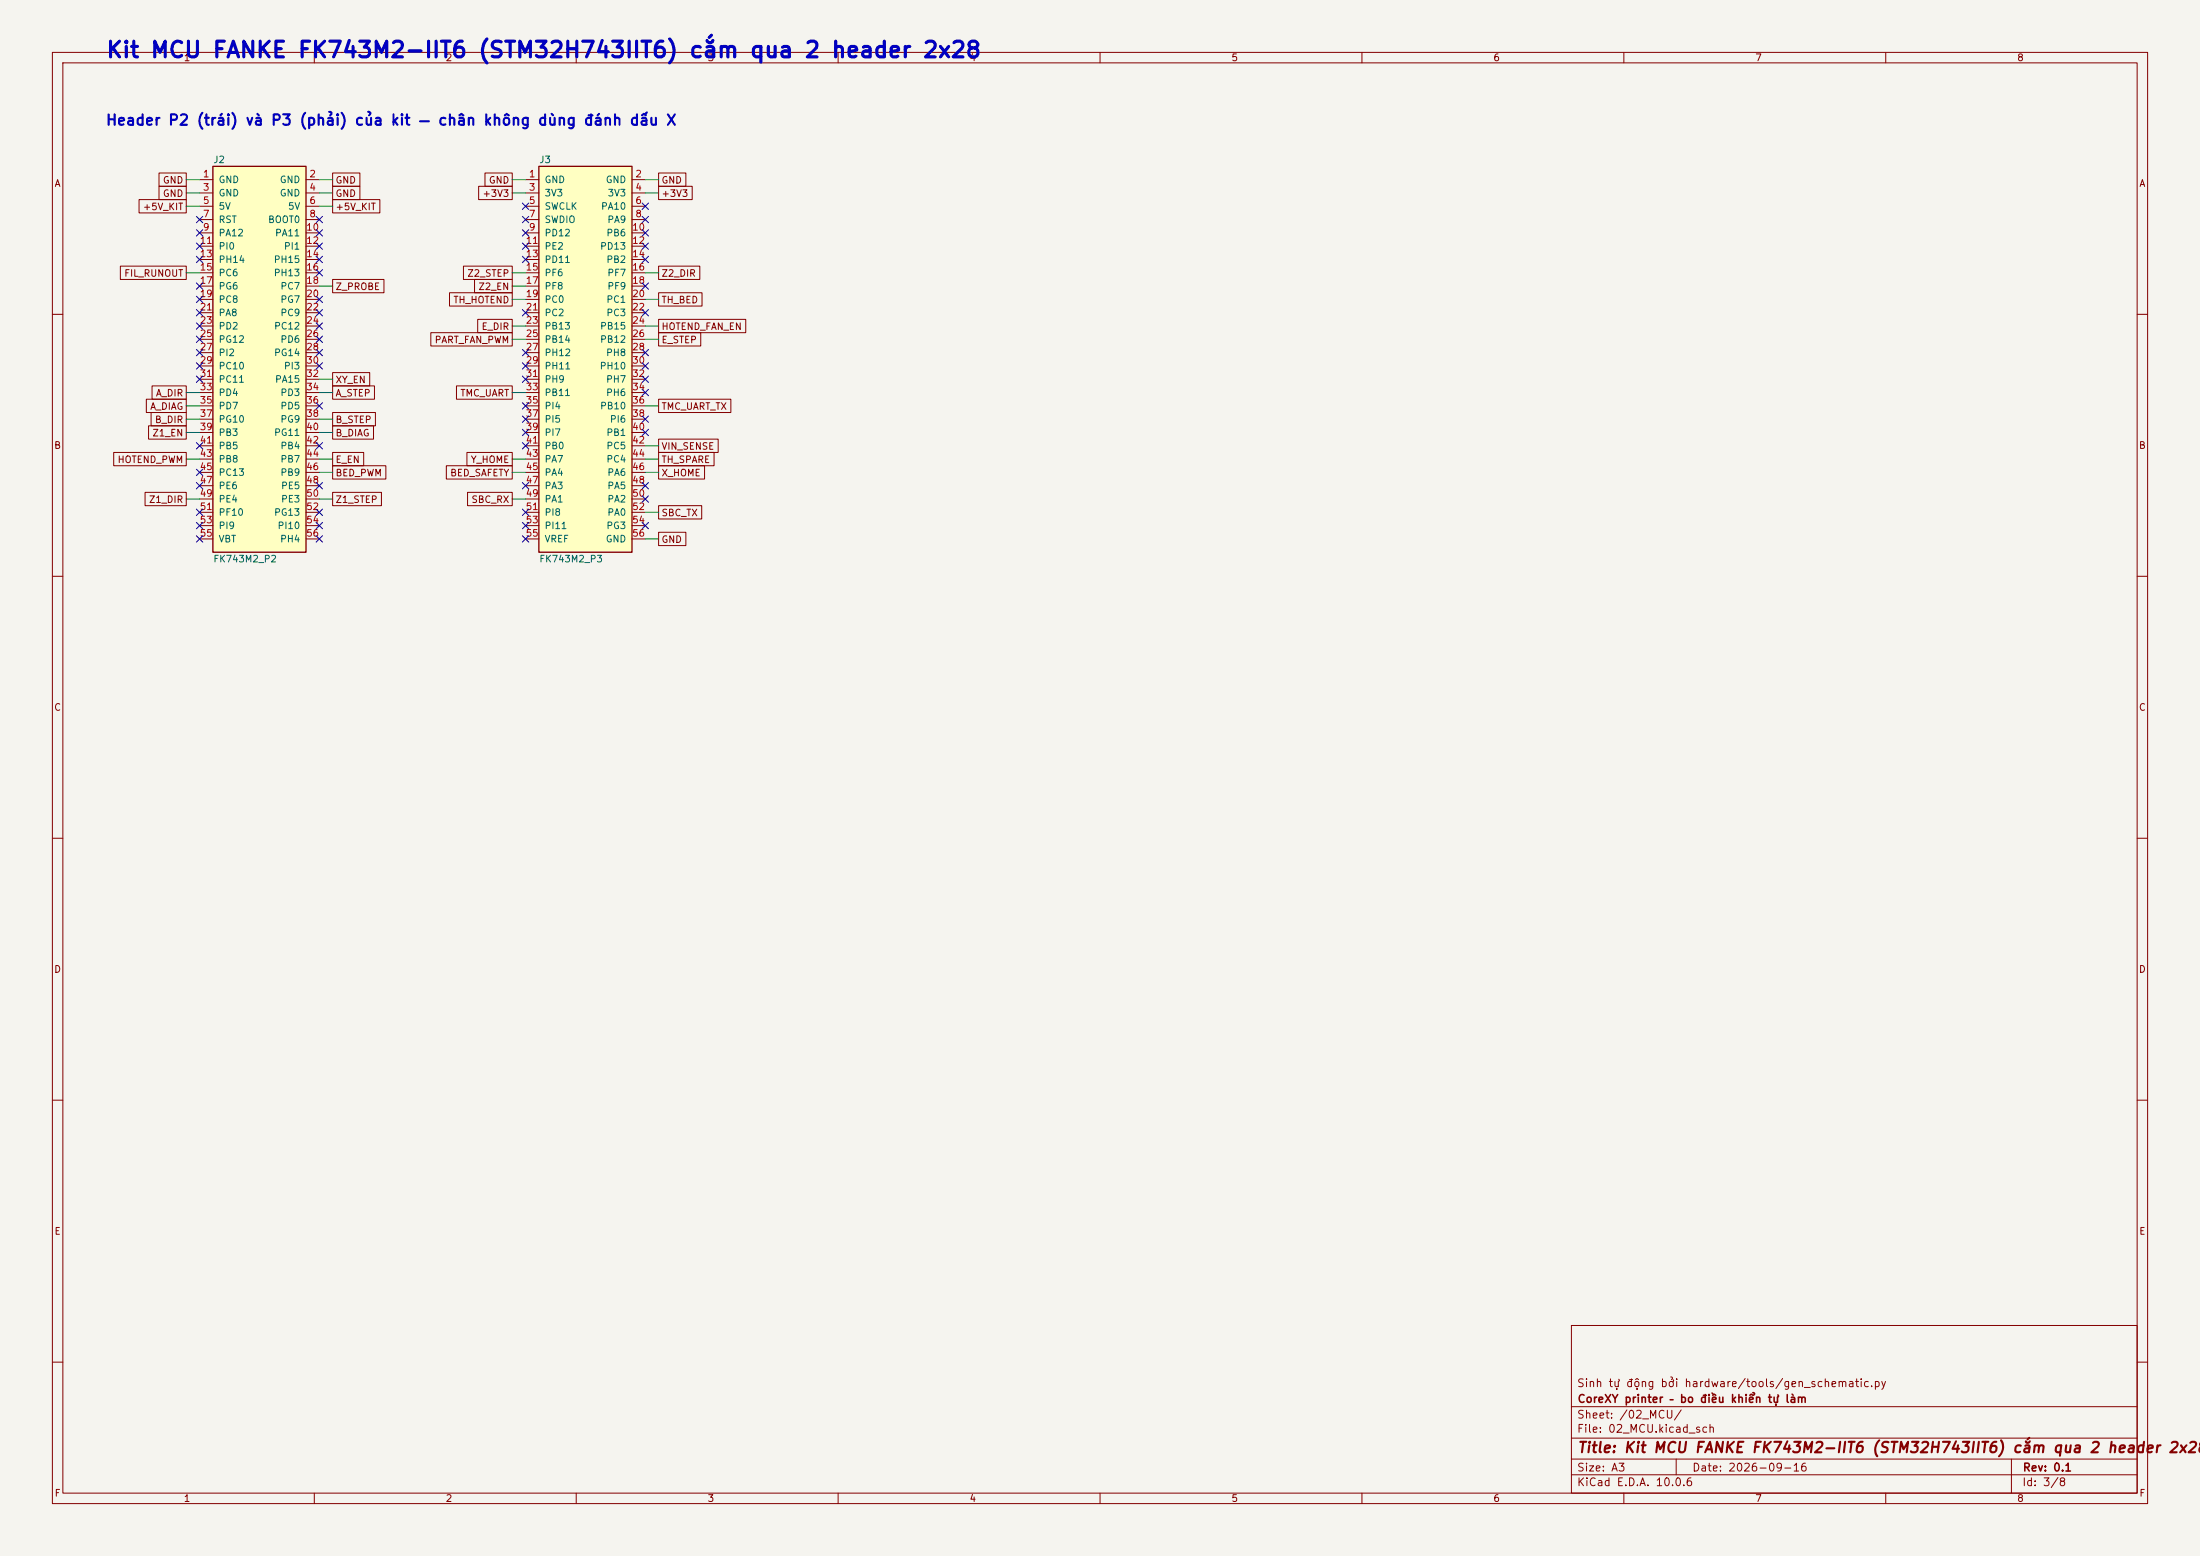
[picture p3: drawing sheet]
(kicad_sch
 (version 20250114)
 (generator "eeschema")
 (generator_version "9.0")
 (paper "A3")
 (title_block
  (title "Kit MCU FANKE FK743M2-IIT6 (STM32H743IIT6) cắm qua 2 header 2x28")
  (date "2026-09-16")
  (rev "0.1")
  (company "CoreXY printer – bo điều khiển tự làm")
  (comment 1 "Sinh tự động bởi hardware/tools/gen_schematic.py"))
 (lib_symbols
  (symbol "corexy:FK743M2_P2"
   (pin_names
    (offset 1.016)) (exclude_from_sim no) (in_bom yes) (on_board yes)
   (property "Reference" "J" (at -8.89 38.1 0) (effects (font (size 1.27 1.27)) (justify left)))
   (property "Value" "FK743M2_P2" (at -8.89 -38.1 0) (effects (font (size 1.27 1.27)) (justify left)))
   (property "Footprint" "Connector_PinSocket_2.54mm:PinSocket_2x28_P2.54mm_Vertical" (at 0 0 0) (effects (font (size 1.27 1.27)) (hide yes)))
   (property "Datasheet" "" (at 0 0 0) (effects (font (size 1.27 1.27)) (hide yes)))
   (property "Description" "Header P2 của kit FANKE FK743M2-IIT6 (STM32H743IIT6)" (at 0 0 0) (effects (font (size 1.27 1.27)) (hide yes)))
   (symbol "FK743M2_P2_0_1"
    (rectangle (start -8.89 36.83) (end 8.89 -36.83) (stroke (width 0.254) (type default)) (fill (type background))))
   (symbol "FK743M2_P2_1_1"
    (pin passive line (at -11.43 34.29 0) (length 2.54) (name "GND" (effects (font (size 1.27 1.27)))) (number "1" (effects (font (size 1.27 1.27)))))
    (pin passive line (at -11.43 31.75 0) (length 2.54) (name "GND" (effects (font (size 1.27 1.27)))) (number "3" (effects (font (size 1.27 1.27)))))
    (pin passive line (at -11.43 29.21 0) (length 2.54) (name "5V" (effects (font (size 1.27 1.27)))) (number "5" (effects (font (size 1.27 1.27)))))
    (pin passive line (at -11.43 26.67 0) (length 2.54) (name "RST" (effects (font (size 1.27 1.27)))) (number "7" (effects (font (size 1.27 1.27)))))
    (pin passive line (at -11.43 24.13 0) (length 2.54) (name "PA12" (effects (font (size 1.27 1.27)))) (number "9" (effects (font (size 1.27 1.27)))))
    (pin passive line (at -11.43 21.59 0) (length 2.54) (name "PI0" (effects (font (size 1.27 1.27)))) (number "11" (effects (font (size 1.27 1.27)))))
    (pin passive line (at -11.43 19.05 0) (length 2.54) (name "PH14" (effects (font (size 1.27 1.27)))) (number "13" (effects (font (size 1.27 1.27)))))
    (pin passive line (at -11.43 16.51 0) (length 2.54) (name "PC6" (effects (font (size 1.27 1.27)))) (number "15" (effects (font (size 1.27 1.27)))))
    (pin passive line (at -11.43 13.97 0) (length 2.54) (name "PG6" (effects (font (size 1.27 1.27)))) (number "17" (effects (font (size 1.27 1.27)))))
    (pin passive line (at -11.43 11.43 0) (length 2.54) (name "PC8" (effects (font (size 1.27 1.27)))) (number "19" (effects (font (size 1.27 1.27)))))
    (pin passive line (at -11.43 8.89 0) (length 2.54) (name "PA8" (effects (font (size 1.27 1.27)))) (number "21" (effects (font (size 1.27 1.27)))))
    (pin passive line (at -11.43 6.35 0) (length 2.54) (name "PD2" (effects (font (size 1.27 1.27)))) (number "23" (effects (font (size 1.27 1.27)))))
    (pin passive line (at -11.43 3.81 0) (length 2.54) (name "PG12" (effects (font (size 1.27 1.27)))) (number "25" (effects (font (size 1.27 1.27)))))
    (pin passive line (at -11.43 1.27 0) (length 2.54) (name "PI2" (effects (font (size 1.27 1.27)))) (number "27" (effects (font (size 1.27 1.27)))))
    (pin passive line (at -11.43 -1.27 0) (length 2.54) (name "PC10" (effects (font (size 1.27 1.27)))) (number "29" (effects (font (size 1.27 1.27)))))
    (pin passive line (at -11.43 -3.81 0) (length 2.54) (name "PC11" (effects (font (size 1.27 1.27)))) (number "31" (effects (font (size 1.27 1.27)))))
    (pin passive line (at -11.43 -6.35 0) (length 2.54) (name "PD4" (effects (font (size 1.27 1.27)))) (number "33" (effects (font (size 1.27 1.27)))))
    (pin passive line (at -11.43 -8.89 0) (length 2.54) (name "PD7" (effects (font (size 1.27 1.27)))) (number "35" (effects (font (size 1.27 1.27)))))
    (pin passive line (at -11.43 -11.43 0) (length 2.54) (name "PG10" (effects (font (size 1.27 1.27)))) (number "37" (effects (font (size 1.27 1.27)))))
    (pin passive line (at -11.43 -13.97 0) (length 2.54) (name "PB3" (effects (font (size 1.27 1.27)))) (number "39" (effects (font (size 1.27 1.27)))))
    (pin passive line (at -11.43 -16.51 0) (length 2.54) (name "PB5" (effects (font (size 1.27 1.27)))) (number "41" (effects (font (size 1.27 1.27)))))
    (pin passive line (at -11.43 -19.05 0) (length 2.54) (name "PB8" (effects (font (size 1.27 1.27)))) (number "43" (effects (font (size 1.27 1.27)))))
    (pin passive line (at -11.43 -21.59 0) (length 2.54) (name "PC13" (effects (font (size 1.27 1.27)))) (number "45" (effects (font (size 1.27 1.27)))))
    (pin passive line (at -11.43 -24.13 0) (length 2.54) (name "PE6" (effects (font (size 1.27 1.27)))) (number "47" (effects (font (size 1.27 1.27)))))
    (pin passive line (at -11.43 -26.67 0) (length 2.54) (name "PE4" (effects (font (size 1.27 1.27)))) (number "49" (effects (font (size 1.27 1.27)))))
    (pin passive line (at -11.43 -29.21 0) (length 2.54) (name "PF10" (effects (font (size 1.27 1.27)))) (number "51" (effects (font (size 1.27 1.27)))))
    (pin passive line (at -11.43 -31.75 0) (length 2.54) (name "PI9" (effects (font (size 1.27 1.27)))) (number "53" (effects (font (size 1.27 1.27)))))
    (pin passive line (at -11.43 -34.29 0) (length 2.54) (name "VBT" (effects (font (size 1.27 1.27)))) (number "55" (effects (font (size 1.27 1.27)))))
    (pin passive line (at 11.43 34.29 180) (length 2.54) (name "GND" (effects (font (size 1.27 1.27)))) (number "2" (effects (font (size 1.27 1.27)))))
    (pin passive line (at 11.43 31.75 180) (length 2.54) (name "GND" (effects (font (size 1.27 1.27)))) (number "4" (effects (font (size 1.27 1.27)))))
    (pin passive line (at 11.43 29.21 180) (length 2.54) (name "5V" (effects (font (size 1.27 1.27)))) (number "6" (effects (font (size 1.27 1.27)))))
    (pin passive line (at 11.43 26.67 180) (length 2.54) (name "BOOT0" (effects (font (size 1.27 1.27)))) (number "8" (effects (font (size 1.27 1.27)))))
    (pin passive line (at 11.43 24.13 180) (length 2.54) (name "PA11" (effects (font (size 1.27 1.27)))) (number "10" (effects (font (size 1.27 1.27)))))
    (pin passive line (at 11.43 21.59 180) (length 2.54) (name "PI1" (effects (font (size 1.27 1.27)))) (number "12" (effects (font (size 1.27 1.27)))))
    (pin passive line (at 11.43 19.05 180) (length 2.54) (name "PH15" (effects (font (size 1.27 1.27)))) (number "14" (effects (font (size 1.27 1.27)))))
    (pin passive line (at 11.43 16.51 180) (length 2.54) (name "PH13" (effects (font (size 1.27 1.27)))) (number "16" (effects (font (size 1.27 1.27)))))
    (pin passive line (at 11.43 13.97 180) (length 2.54) (name "PC7" (effects (font (size 1.27 1.27)))) (number "18" (effects (font (size 1.27 1.27)))))
    (pin passive line (at 11.43 11.43 180) (length 2.54) (name "PG7" (effects (font (size 1.27 1.27)))) (number "20" (effects (font (size 1.27 1.27)))))
    (pin passive line (at 11.43 8.89 180) (length 2.54) (name "PC9" (effects (font (size 1.27 1.27)))) (number "22" (effects (font (size 1.27 1.27)))))
    (pin passive line (at 11.43 6.35 180) (length 2.54) (name "PC12" (effects (font (size 1.27 1.27)))) (number "24" (effects (font (size 1.27 1.27)))))
    (pin passive line (at 11.43 3.81 180) (length 2.54) (name "PD6" (effects (font (size 1.27 1.27)))) (number "26" (effects (font (size 1.27 1.27)))))
    (pin passive line (at 11.43 1.27 180) (length 2.54) (name "PG14" (effects (font (size 1.27 1.27)))) (number "28" (effects (font (size 1.27 1.27)))))
    (pin passive line (at 11.43 -1.27 180) (length 2.54) (name "PI3" (effects (font (size 1.27 1.27)))) (number "30" (effects (font (size 1.27 1.27)))))
    (pin passive line (at 11.43 -3.81 180) (length 2.54) (name "PA15" (effects (font (size 1.27 1.27)))) (number "32" (effects (font (size 1.27 1.27)))))
    (pin passive line (at 11.43 -6.35 180) (length 2.54) (name "PD3" (effects (font (size 1.27 1.27)))) (number "34" (effects (font (size 1.27 1.27)))))
    (pin passive line (at 11.43 -8.89 180) (length 2.54) (name "PD5" (effects (font (size 1.27 1.27)))) (number "36" (effects (font (size 1.27 1.27)))))
    (pin passive line (at 11.43 -11.43 180) (length 2.54) (name "PG9" (effects (font (size 1.27 1.27)))) (number "38" (effects (font (size 1.27 1.27)))))
    (pin passive line (at 11.43 -13.97 180) (length 2.54) (name "PG11" (effects (font (size 1.27 1.27)))) (number "40" (effects (font (size 1.27 1.27)))))
    (pin passive line (at 11.43 -16.51 180) (length 2.54) (name "PB4" (effects (font (size 1.27 1.27)))) (number "42" (effects (font (size 1.27 1.27)))))
    (pin passive line (at 11.43 -19.05 180) (length 2.54) (name "PB7" (effects (font (size 1.27 1.27)))) (number "44" (effects (font (size 1.27 1.27)))))
    (pin passive line (at 11.43 -21.59 180) (length 2.54) (name "PB9" (effects (font (size 1.27 1.27)))) (number "46" (effects (font (size 1.27 1.27)))))
    (pin passive line (at 11.43 -24.13 180) (length 2.54) (name "PE5" (effects (font (size 1.27 1.27)))) (number "48" (effects (font (size 1.27 1.27)))))
    (pin passive line (at 11.43 -26.67 180) (length 2.54) (name "PE3" (effects (font (size 1.27 1.27)))) (number "50" (effects (font (size 1.27 1.27)))))
    (pin passive line (at 11.43 -29.21 180) (length 2.54) (name "PG13" (effects (font (size 1.27 1.27)))) (number "52" (effects (font (size 1.27 1.27)))))
    (pin passive line (at 11.43 -31.75 180) (length 2.54) (name "PI10" (effects (font (size 1.27 1.27)))) (number "54" (effects (font (size 1.27 1.27)))))
    (pin passive line (at 11.43 -34.29 180) (length 2.54) (name "PH4" (effects (font (size 1.27 1.27)))) (number "56" (effects (font (size 1.27 1.27))))))
   (embedded_fonts no))
  (symbol "corexy:FK743M2_P3"
   (pin_names
    (offset 1.016)) (exclude_from_sim no) (in_bom yes) (on_board yes)
   (property "Reference" "J" (at -8.89 38.1 0) (effects (font (size 1.27 1.27)) (justify left)))
   (property "Value" "FK743M2_P3" (at -8.89 -38.1 0) (effects (font (size 1.27 1.27)) (justify left)))
   (property "Footprint" "Connector_PinSocket_2.54mm:PinSocket_2x28_P2.54mm_Vertical" (at 0 0 0) (effects (font (size 1.27 1.27)) (hide yes)))
   (property "Datasheet" "" (at 0 0 0) (effects (font (size 1.27 1.27)) (hide yes)))
   (property "Description" "Header P3 của kit FANKE FK743M2-IIT6 (STM32H743IIT6)" (at 0 0 0) (effects (font (size 1.27 1.27)) (hide yes)))
   (symbol "FK743M2_P3_0_1"
    (rectangle (start -8.89 36.83) (end 8.89 -36.83) (stroke (width 0.254) (type default)) (fill (type background))))
   (symbol "FK743M2_P3_1_1"
    (pin passive line (at -11.43 34.29 0) (length 2.54) (name "GND" (effects (font (size 1.27 1.27)))) (number "1" (effects (font (size 1.27 1.27)))))
    (pin passive line (at -11.43 31.75 0) (length 2.54) (name "3V3" (effects (font (size 1.27 1.27)))) (number "3" (effects (font (size 1.27 1.27)))))
    (pin passive line (at -11.43 29.21 0) (length 2.54) (name "SWCLK" (effects (font (size 1.27 1.27)))) (number "5" (effects (font (size 1.27 1.27)))))
    (pin passive line (at -11.43 26.67 0) (length 2.54) (name "SWDIO" (effects (font (size 1.27 1.27)))) (number "7" (effects (font (size 1.27 1.27)))))
    (pin passive line (at -11.43 24.13 0) (length 2.54) (name "PD12" (effects (font (size 1.27 1.27)))) (number "9" (effects (font (size 1.27 1.27)))))
    (pin passive line (at -11.43 21.59 0) (length 2.54) (name "PE2" (effects (font (size 1.27 1.27)))) (number "11" (effects (font (size 1.27 1.27)))))
    (pin passive line (at -11.43 19.05 0) (length 2.54) (name "PD11" (effects (font (size 1.27 1.27)))) (number "13" (effects (font (size 1.27 1.27)))))
    (pin passive line (at -11.43 16.51 0) (length 2.54) (name "PF6" (effects (font (size 1.27 1.27)))) (number "15" (effects (font (size 1.27 1.27)))))
    (pin passive line (at -11.43 13.97 0) (length 2.54) (name "PF8" (effects (font (size 1.27 1.27)))) (number "17" (effects (font (size 1.27 1.27)))))
    (pin passive line (at -11.43 11.43 0) (length 2.54) (name "PC0" (effects (font (size 1.27 1.27)))) (number "19" (effects (font (size 1.27 1.27)))))
    (pin passive line (at -11.43 8.89 0) (length 2.54) (name "PC2" (effects (font (size 1.27 1.27)))) (number "21" (effects (font (size 1.27 1.27)))))
    (pin passive line (at -11.43 6.35 0) (length 2.54) (name "PB13" (effects (font (size 1.27 1.27)))) (number "23" (effects (font (size 1.27 1.27)))))
    (pin passive line (at -11.43 3.81 0) (length 2.54) (name "PB14" (effects (font (size 1.27 1.27)))) (number "25" (effects (font (size 1.27 1.27)))))
    (pin passive line (at -11.43 1.27 0) (length 2.54) (name "PH12" (effects (font (size 1.27 1.27)))) (number "27" (effects (font (size 1.27 1.27)))))
    (pin passive line (at -11.43 -1.27 0) (length 2.54) (name "PH11" (effects (font (size 1.27 1.27)))) (number "29" (effects (font (size 1.27 1.27)))))
    (pin passive line (at -11.43 -3.81 0) (length 2.54) (name "PH9" (effects (font (size 1.27 1.27)))) (number "31" (effects (font (size 1.27 1.27)))))
    (pin passive line (at -11.43 -6.35 0) (length 2.54) (name "PB11" (effects (font (size 1.27 1.27)))) (number "33" (effects (font (size 1.27 1.27)))))
    (pin passive line (at -11.43 -8.89 0) (length 2.54) (name "PI4" (effects (font (size 1.27 1.27)))) (number "35" (effects (font (size 1.27 1.27)))))
    (pin passive line (at -11.43 -11.43 0) (length 2.54) (name "PI5" (effects (font (size 1.27 1.27)))) (number "37" (effects (font (size 1.27 1.27)))))
    (pin passive line (at -11.43 -13.97 0) (length 2.54) (name "PI7" (effects (font (size 1.27 1.27)))) (number "39" (effects (font (size 1.27 1.27)))))
    (pin passive line (at -11.43 -16.51 0) (length 2.54) (name "PB0" (effects (font (size 1.27 1.27)))) (number "41" (effects (font (size 1.27 1.27)))))
    (pin passive line (at -11.43 -19.05 0) (length 2.54) (name "PA7" (effects (font (size 1.27 1.27)))) (number "43" (effects (font (size 1.27 1.27)))))
    (pin passive line (at -11.43 -21.59 0) (length 2.54) (name "PA4" (effects (font (size 1.27 1.27)))) (number "45" (effects (font (size 1.27 1.27)))))
    (pin passive line (at -11.43 -24.13 0) (length 2.54) (name "PA3" (effects (font (size 1.27 1.27)))) (number "47" (effects (font (size 1.27 1.27)))))
    (pin passive line (at -11.43 -26.67 0) (length 2.54) (name "PA1" (effects (font (size 1.27 1.27)))) (number "49" (effects (font (size 1.27 1.27)))))
    (pin passive line (at -11.43 -29.21 0) (length 2.54) (name "PI8" (effects (font (size 1.27 1.27)))) (number "51" (effects (font (size 1.27 1.27)))))
    (pin passive line (at -11.43 -31.75 0) (length 2.54) (name "PI11" (effects (font (size 1.27 1.27)))) (number "53" (effects (font (size 1.27 1.27)))))
    (pin passive line (at -11.43 -34.29 0) (length 2.54) (name "VREF" (effects (font (size 1.27 1.27)))) (number "55" (effects (font (size 1.27 1.27)))))
    (pin passive line (at 11.43 34.29 180) (length 2.54) (name "GND" (effects (font (size 1.27 1.27)))) (number "2" (effects (font (size 1.27 1.27)))))
    (pin passive line (at 11.43 31.75 180) (length 2.54) (name "3V3" (effects (font (size 1.27 1.27)))) (number "4" (effects (font (size 1.27 1.27)))))
    (pin passive line (at 11.43 29.21 180) (length 2.54) (name "PA10" (effects (font (size 1.27 1.27)))) (number "6" (effects (font (size 1.27 1.27)))))
    (pin passive line (at 11.43 26.67 180) (length 2.54) (name "PA9" (effects (font (size 1.27 1.27)))) (number "8" (effects (font (size 1.27 1.27)))))
    (pin passive line (at 11.43 24.13 180) (length 2.54) (name "PB6" (effects (font (size 1.27 1.27)))) (number "10" (effects (font (size 1.27 1.27)))))
    (pin passive line (at 11.43 21.59 180) (length 2.54) (name "PD13" (effects (font (size 1.27 1.27)))) (number "12" (effects (font (size 1.27 1.27)))))
    (pin passive line (at 11.43 19.05 180) (length 2.54) (name "PB2" (effects (font (size 1.27 1.27)))) (number "14" (effects (font (size 1.27 1.27)))))
    (pin passive line (at 11.43 16.51 180) (length 2.54) (name "PF7" (effects (font (size 1.27 1.27)))) (number "16" (effects (font (size 1.27 1.27)))))
    (pin passive line (at 11.43 13.97 180) (length 2.54) (name "PF9" (effects (font (size 1.27 1.27)))) (number "18" (effects (font (size 1.27 1.27)))))
    (pin passive line (at 11.43 11.43 180) (length 2.54) (name "PC1" (effects (font (size 1.27 1.27)))) (number "20" (effects (font (size 1.27 1.27)))))
    (pin passive line (at 11.43 8.89 180) (length 2.54) (name "PC3" (effects (font (size 1.27 1.27)))) (number "22" (effects (font (size 1.27 1.27)))))
    (pin passive line (at 11.43 6.35 180) (length 2.54) (name "PB15" (effects (font (size 1.27 1.27)))) (number "24" (effects (font (size 1.27 1.27)))))
    (pin passive line (at 11.43 3.81 180) (length 2.54) (name "PB12" (effects (font (size 1.27 1.27)))) (number "26" (effects (font (size 1.27 1.27)))))
    (pin passive line (at 11.43 1.27 180) (length 2.54) (name "PH8" (effects (font (size 1.27 1.27)))) (number "28" (effects (font (size 1.27 1.27)))))
    (pin passive line (at 11.43 -1.27 180) (length 2.54) (name "PH10" (effects (font (size 1.27 1.27)))) (number "30" (effects (font (size 1.27 1.27)))))
    (pin passive line (at 11.43 -3.81 180) (length 2.54) (name "PH7" (effects (font (size 1.27 1.27)))) (number "32" (effects (font (size 1.27 1.27)))))
    (pin passive line (at 11.43 -6.35 180) (length 2.54) (name "PH6" (effects (font (size 1.27 1.27)))) (number "34" (effects (font (size 1.27 1.27)))))
    (pin passive line (at 11.43 -8.89 180) (length 2.54) (name "PB10" (effects (font (size 1.27 1.27)))) (number "36" (effects (font (size 1.27 1.27)))))
    (pin passive line (at 11.43 -11.43 180) (length 2.54) (name "PI6" (effects (font (size 1.27 1.27)))) (number "38" (effects (font (size 1.27 1.27)))))
    (pin passive line (at 11.43 -13.97 180) (length 2.54) (name "PB1" (effects (font (size 1.27 1.27)))) (number "40" (effects (font (size 1.27 1.27)))))
    (pin passive line (at 11.43 -16.51 180) (length 2.54) (name "PC5" (effects (font (size 1.27 1.27)))) (number "42" (effects (font (size 1.27 1.27)))))
    (pin passive line (at 11.43 -19.05 180) (length 2.54) (name "PC4" (effects (font (size 1.27 1.27)))) (number "44" (effects (font (size 1.27 1.27)))))
    (pin passive line (at 11.43 -21.59 180) (length 2.54) (name "PA6" (effects (font (size 1.27 1.27)))) (number "46" (effects (font (size 1.27 1.27)))))
    (pin passive line (at 11.43 -24.13 180) (length 2.54) (name "PA5" (effects (font (size 1.27 1.27)))) (number "48" (effects (font (size 1.27 1.27)))))
    (pin passive line (at 11.43 -26.67 180) (length 2.54) (name "PA2" (effects (font (size 1.27 1.27)))) (number "50" (effects (font (size 1.27 1.27)))))
    (pin passive line (at 11.43 -29.21 180) (length 2.54) (name "PA0" (effects (font (size 1.27 1.27)))) (number "52" (effects (font (size 1.27 1.27)))))
    (pin passive line (at 11.43 -31.75 180) (length 2.54) (name "PG3" (effects (font (size 1.27 1.27)))) (number "54" (effects (font (size 1.27 1.27)))))
    (pin passive line (at 11.43 -34.29 180) (length 2.54) (name "GND" (effects (font (size 1.27 1.27)))) (number "56" (effects (font (size 1.27 1.27))))))
   (embedded_fonts no)))
 (text "Kit MCU FANKE FK743M2-IIT6 (STM32H743IIT6) cắm qua 2 header 2x28"
  (exclude_from_sim no)
  (at 20 8 0)
  (effects (font (size 3 3)
    (bold yes)) (justify left top)))
 (text "Header P2 (trái) và P3 (phải) của kit — chân không dùng đánh dấu X"
  (exclude_from_sim no)
  (at 20 22 0)
  (effects (font (size 2 2)
    (bold yes)) (justify left top)))
 (symbol
  (lib_id "corexy:FK743M2_P2")
  (at 49.53 68.58 0)
  (unit 1)
  (exclude_from_sim no)
  (in_bom yes)
  (on_board yes)
  (dnp no)
  (property "Reference" "J2" (at 40.64 30.48 0) (effects (font (size 1.27 1.27)) (justify left)))
  (property "Value" "FK743M2_P2" (at 40.64 106.68 0) (effects (font (size 1.27 1.27)) (justify left)))
  (property "Footprint" "Connector_PinSocket_2.54mm:PinSocket_2x28_P2.54mm_Vertical" (at 49.53 68.58 0) (effects (font (size 1.27 1.27)) (hide yes)))
  (property "Datasheet" "" (at 49.53 68.58 0) (effects (font (size 1.27 1.27)) (hide yes)))
  (property "Description" "Header P2 của kit FANKE FK743M2-IIT6 (STM32H743IIT6)" (at 49.53 68.58 0) (effects (font (size 1.27 1.27)) (hide yes)))
  (pin "1")
  (pin "3")
  (pin "5")
  (pin "7")
  (pin "9")
  (pin "11")
  (pin "13")
  (pin "15")
  (pin "17")
  (pin "19")
  (pin "21")
  (pin "23")
  (pin "25")
  (pin "27")
  (pin "29")
  (pin "31")
  (pin "33")
  (pin "35")
  (pin "37")
  (pin "39")
  (pin "41")
  (pin "43")
  (pin "45")
  (pin "47")
  (pin "49")
  (pin "51")
  (pin "53")
  (pin "55")
  (pin "2")
  (pin "4")
  (pin "6")
  (pin "8")
  (pin "10")
  (pin "12")
  (pin "14")
  (pin "16")
  (pin "18")
  (pin "20")
  (pin "22")
  (pin "24")
  (pin "26")
  (pin "28")
  (pin "30")
  (pin "32")
  (pin "34")
  (pin "36")
  (pin "38")
  (pin "40")
  (pin "42")
  (pin "44")
  (pin "46")
  (pin "48")
  (pin "50")
  (pin "52")
  (pin "54")
  (pin "56"))
 (symbol
  (lib_id "corexy:FK743M2_P3")
  (at 111.76 68.58 0)
  (unit 1)
  (exclude_from_sim no)
  (in_bom yes)
  (on_board yes)
  (dnp no)
  (property "Reference" "J3" (at 102.87 30.48 0) (effects (font (size 1.27 1.27)) (justify left)))
  (property "Value" "FK743M2_P3" (at 102.87 106.68 0) (effects (font (size 1.27 1.27)) (justify left)))
  (property "Footprint" "Connector_PinSocket_2.54mm:PinSocket_2x28_P2.54mm_Vertical" (at 111.76 68.58 0) (effects (font (size 1.27 1.27)) (hide yes)))
  (property "Datasheet" "" (at 111.76 68.58 0) (effects (font (size 1.27 1.27)) (hide yes)))
  (property "Description" "Header P3 của kit FANKE FK743M2-IIT6 (STM32H743IIT6)" (at 111.76 68.58 0) (effects (font (size 1.27 1.27)) (hide yes)))
  (pin "1")
  (pin "3")
  (pin "5")
  (pin "7")
  (pin "9")
  (pin "11")
  (pin "13")
  (pin "15")
  (pin "17")
  (pin "19")
  (pin "21")
  (pin "23")
  (pin "25")
  (pin "27")
  (pin "29")
  (pin "31")
  (pin "33")
  (pin "35")
  (pin "37")
  (pin "39")
  (pin "41")
  (pin "43")
  (pin "45")
  (pin "47")
  (pin "49")
  (pin "51")
  (pin "53")
  (pin "55")
  (pin "2")
  (pin "4")
  (pin "6")
  (pin "8")
  (pin "10")
  (pin "12")
  (pin "14")
  (pin "16")
  (pin "18")
  (pin "20")
  (pin "22")
  (pin "24")
  (pin "26")
  (pin "28")
  (pin "30")
  (pin "32")
  (pin "34")
  (pin "36")
  (pin "38")
  (pin "40")
  (pin "42")
  (pin "44")
  (pin "46")
  (pin "48")
  (pin "50")
  (pin "52")
  (pin "54")
  (pin "56"))
 (wire
  (pts (xy 38.1 34.29) (xy 35.56 34.29))
  (stroke (width 0) (type default)))
 (global_label "GND"
  (shape passive)
  (at 35.56 34.29 180)
  (fields_autoplaced yes)
  (effects (font (size 1.27 1.27)) (justify right))
  (property "Intersheetrefs" "${INTERSHEET_REFS}" (at 35.56 34.29 0) (effects (font (size 1.27 1.27)) (justify right) (hide yes))))
 (wire
  (pts (xy 60.96 34.29) (xy 63.5 34.29))
  (stroke (width 0) (type default)))
 (global_label "GND"
  (shape passive)
  (at 63.5 34.29 0)
  (fields_autoplaced yes)
  (effects (font (size 1.27 1.27)) (justify left))
  (property "Intersheetrefs" "${INTERSHEET_REFS}" (at 63.5 34.29 0) (effects (font (size 1.27 1.27)) (justify left) (hide yes))))
 (wire
  (pts (xy 38.1 36.83) (xy 35.56 36.83))
  (stroke (width 0) (type default)))
 (global_label "GND"
  (shape passive)
  (at 35.56 36.83 180)
  (fields_autoplaced yes)
  (effects (font (size 1.27 1.27)) (justify right))
  (property "Intersheetrefs" "${INTERSHEET_REFS}" (at 35.56 36.83 0) (effects (font (size 1.27 1.27)) (justify right) (hide yes))))
 (wire
  (pts (xy 60.96 36.83) (xy 63.5 36.83))
  (stroke (width 0) (type default)))
 (global_label "GND"
  (shape passive)
  (at 63.5 36.83 0)
  (fields_autoplaced yes)
  (effects (font (size 1.27 1.27)) (justify left))
  (property "Intersheetrefs" "${INTERSHEET_REFS}" (at 63.5 36.83 0) (effects (font (size 1.27 1.27)) (justify left) (hide yes))))
 (wire
  (pts (xy 38.1 39.37) (xy 35.56 39.37))
  (stroke (width 0) (type default)))
 (global_label "+5V_KIT"
  (shape passive)
  (at 35.56 39.37 180)
  (fields_autoplaced yes)
  (effects (font (size 1.27 1.27)) (justify right))
  (property "Intersheetrefs" "${INTERSHEET_REFS}" (at 35.56 39.37 0) (effects (font (size 1.27 1.27)) (justify right) (hide yes))))
 (wire
  (pts (xy 60.96 39.37) (xy 63.5 39.37))
  (stroke (width 0) (type default)))
 (global_label "+5V_KIT"
  (shape passive)
  (at 63.5 39.37 0)
  (fields_autoplaced yes)
  (effects (font (size 1.27 1.27)) (justify left))
  (property "Intersheetrefs" "${INTERSHEET_REFS}" (at 63.5 39.37 0) (effects (font (size 1.27 1.27)) (justify left) (hide yes))))
 (no_connect
  (at 38.1 41.91))
 (no_connect
  (at 60.96 41.91))
 (no_connect
  (at 38.1 44.45))
 (no_connect
  (at 60.96 44.45))
 (no_connect
  (at 38.1 46.99))
 (no_connect
  (at 60.96 46.99))
 (no_connect
  (at 38.1 49.53))
 (no_connect
  (at 60.96 49.53))
 (wire
  (pts (xy 38.1 52.07) (xy 35.56 52.07))
  (stroke (width 0) (type default)))
 (global_label "FIL_RUNOUT"
  (shape passive)
  (at 35.56 52.07 180)
  (fields_autoplaced yes)
  (effects (font (size 1.27 1.27)) (justify right))
  (property "Intersheetrefs" "${INTERSHEET_REFS}" (at 35.56 52.07 0) (effects (font (size 1.27 1.27)) (justify right) (hide yes))))
 (no_connect
  (at 60.96 52.07))
 (no_connect
  (at 38.1 54.61))
 (wire
  (pts (xy 60.96 54.61) (xy 63.5 54.61))
  (stroke (width 0) (type default)))
 (global_label "Z_PROBE"
  (shape passive)
  (at 63.5 54.61 0)
  (fields_autoplaced yes)
  (effects (font (size 1.27 1.27)) (justify left))
  (property "Intersheetrefs" "${INTERSHEET_REFS}" (at 63.5 54.61 0) (effects (font (size 1.27 1.27)) (justify left) (hide yes))))
 (no_connect
  (at 38.1 57.15))
 (no_connect
  (at 60.96 57.15))
 (no_connect
  (at 38.1 59.69))
 (no_connect
  (at 60.96 59.69))
 (no_connect
  (at 38.1 62.23))
 (no_connect
  (at 60.96 62.23))
 (no_connect
  (at 38.1 64.77))
 (no_connect
  (at 60.96 64.77))
 (no_connect
  (at 38.1 67.31))
 (no_connect
  (at 60.96 67.31))
 (no_connect
  (at 38.1 69.85))
 (no_connect
  (at 60.96 69.85))
 (no_connect
  (at 38.1 72.39))
 (wire
  (pts (xy 60.96 72.39) (xy 63.5 72.39))
  (stroke (width 0) (type default)))
 (global_label "XY_EN"
  (shape passive)
  (at 63.5 72.39 0)
  (fields_autoplaced yes)
  (effects (font (size 1.27 1.27)) (justify left))
  (property "Intersheetrefs" "${INTERSHEET_REFS}" (at 63.5 72.39 0) (effects (font (size 1.27 1.27)) (justify left) (hide yes))))
 (wire
  (pts (xy 38.1 74.93) (xy 35.56 74.93))
  (stroke (width 0) (type default)))
 (global_label "A_DIR"
  (shape passive)
  (at 35.56 74.93 180)
  (fields_autoplaced yes)
  (effects (font (size 1.27 1.27)) (justify right))
  (property "Intersheetrefs" "${INTERSHEET_REFS}" (at 35.56 74.93 0) (effects (font (size 1.27 1.27)) (justify right) (hide yes))))
 (wire
  (pts (xy 60.96 74.93) (xy 63.5 74.93))
  (stroke (width 0) (type default)))
 (global_label "A_STEP"
  (shape passive)
  (at 63.5 74.93 0)
  (fields_autoplaced yes)
  (effects (font (size 1.27 1.27)) (justify left))
  (property "Intersheetrefs" "${INTERSHEET_REFS}" (at 63.5 74.93 0) (effects (font (size 1.27 1.27)) (justify left) (hide yes))))
 (wire
  (pts (xy 38.1 77.47) (xy 35.56 77.47))
  (stroke (width 0) (type default)))
 (global_label "A_DIAG"
  (shape passive)
  (at 35.56 77.47 180)
  (fields_autoplaced yes)
  (effects (font (size 1.27 1.27)) (justify right))
  (property "Intersheetrefs" "${INTERSHEET_REFS}" (at 35.56 77.47 0) (effects (font (size 1.27 1.27)) (justify right) (hide yes))))
 (no_connect
  (at 60.96 77.47))
 (wire
  (pts (xy 38.1 80.01) (xy 35.56 80.01))
  (stroke (width 0) (type default)))
 (global_label "B_DIR"
  (shape passive)
  (at 35.56 80.01 180)
  (fields_autoplaced yes)
  (effects (font (size 1.27 1.27)) (justify right))
  (property "Intersheetrefs" "${INTERSHEET_REFS}" (at 35.56 80.01 0) (effects (font (size 1.27 1.27)) (justify right) (hide yes))))
 (wire
  (pts (xy 60.96 80.01) (xy 63.5 80.01))
  (stroke (width 0) (type default)))
 (global_label "B_STEP"
  (shape passive)
  (at 63.5 80.01 0)
  (fields_autoplaced yes)
  (effects (font (size 1.27 1.27)) (justify left))
  (property "Intersheetrefs" "${INTERSHEET_REFS}" (at 63.5 80.01 0) (effects (font (size 1.27 1.27)) (justify left) (hide yes))))
 (wire
  (pts (xy 38.1 82.55) (xy 35.56 82.55))
  (stroke (width 0) (type default)))
 (global_label "Z1_EN"
  (shape passive)
  (at 35.56 82.55 180)
  (fields_autoplaced yes)
  (effects (font (size 1.27 1.27)) (justify right))
  (property "Intersheetrefs" "${INTERSHEET_REFS}" (at 35.56 82.55 0) (effects (font (size 1.27 1.27)) (justify right) (hide yes))))
 (wire
  (pts (xy 60.96 82.55) (xy 63.5 82.55))
  (stroke (width 0) (type default)))
 (global_label "B_DIAG"
  (shape passive)
  (at 63.5 82.55 0)
  (fields_autoplaced yes)
  (effects (font (size 1.27 1.27)) (justify left))
  (property "Intersheetrefs" "${INTERSHEET_REFS}" (at 63.5 82.55 0) (effects (font (size 1.27 1.27)) (justify left) (hide yes))))
 (no_connect
  (at 38.1 85.09))
 (no_connect
  (at 60.96 85.09))
 (wire
  (pts (xy 38.1 87.63) (xy 35.56 87.63))
  (stroke (width 0) (type default)))
 (global_label "HOTEND_PWM"
  (shape passive)
  (at 35.56 87.63 180)
  (fields_autoplaced yes)
  (effects (font (size 1.27 1.27)) (justify right))
  (property "Intersheetrefs" "${INTERSHEET_REFS}" (at 35.56 87.63 0) (effects (font (size 1.27 1.27)) (justify right) (hide yes))))
 (wire
  (pts (xy 60.96 87.63) (xy 63.5 87.63))
  (stroke (width 0) (type default)))
 (global_label "E_EN"
  (shape passive)
  (at 63.5 87.63 0)
  (fields_autoplaced yes)
  (effects (font (size 1.27 1.27)) (justify left))
  (property "Intersheetrefs" "${INTERSHEET_REFS}" (at 63.5 87.63 0) (effects (font (size 1.27 1.27)) (justify left) (hide yes))))
 (no_connect
  (at 38.1 90.17))
 (wire
  (pts (xy 60.96 90.17) (xy 63.5 90.17))
  (stroke (width 0) (type default)))
 (global_label "BED_PWM"
  (shape passive)
  (at 63.5 90.17 0)
  (fields_autoplaced yes)
  (effects (font (size 1.27 1.27)) (justify left))
  (property "Intersheetrefs" "${INTERSHEET_REFS}" (at 63.5 90.17 0) (effects (font (size 1.27 1.27)) (justify left) (hide yes))))
 (no_connect
  (at 38.1 92.71))
 (no_connect
  (at 60.96 92.71))
 (wire
  (pts (xy 38.1 95.25) (xy 35.56 95.25))
  (stroke (width 0) (type default)))
 (global_label "Z1_DIR"
  (shape passive)
  (at 35.56 95.25 180)
  (fields_autoplaced yes)
  (effects (font (size 1.27 1.27)) (justify right))
  (property "Intersheetrefs" "${INTERSHEET_REFS}" (at 35.56 95.25 0) (effects (font (size 1.27 1.27)) (justify right) (hide yes))))
 (wire
  (pts (xy 60.96 95.25) (xy 63.5 95.25))
  (stroke (width 0) (type default)))
 (global_label "Z1_STEP"
  (shape passive)
  (at 63.5 95.25 0)
  (fields_autoplaced yes)
  (effects (font (size 1.27 1.27)) (justify left))
  (property "Intersheetrefs" "${INTERSHEET_REFS}" (at 63.5 95.25 0) (effects (font (size 1.27 1.27)) (justify left) (hide yes))))
 (no_connect
  (at 38.1 97.79))
 (no_connect
  (at 60.96 97.79))
 (no_connect
  (at 38.1 100.33))
 (no_connect
  (at 60.96 100.33))
 (no_connect
  (at 38.1 102.87))
 (no_connect
  (at 60.96 102.87))
 (wire
  (pts (xy 100.33 34.29) (xy 97.79 34.29))
  (stroke (width 0) (type default)))
 (global_label "GND"
  (shape passive)
  (at 97.79 34.29 180)
  (fields_autoplaced yes)
  (effects (font (size 1.27 1.27)) (justify right))
  (property "Intersheetrefs" "${INTERSHEET_REFS}" (at 97.79 34.29 0) (effects (font (size 1.27 1.27)) (justify right) (hide yes))))
 (wire
  (pts (xy 123.19 34.29) (xy 125.73 34.29))
  (stroke (width 0) (type default)))
 (global_label "GND"
  (shape passive)
  (at 125.73 34.29 0)
  (fields_autoplaced yes)
  (effects (font (size 1.27 1.27)) (justify left))
  (property "Intersheetrefs" "${INTERSHEET_REFS}" (at 125.73 34.29 0) (effects (font (size 1.27 1.27)) (justify left) (hide yes))))
 (wire
  (pts (xy 100.33 36.83) (xy 97.79 36.83))
  (stroke (width 0) (type default)))
 (global_label "+3V3"
  (shape passive)
  (at 97.79 36.83 180)
  (fields_autoplaced yes)
  (effects (font (size 1.27 1.27)) (justify right))
  (property "Intersheetrefs" "${INTERSHEET_REFS}" (at 97.79 36.83 0) (effects (font (size 1.27 1.27)) (justify right) (hide yes))))
 (wire
  (pts (xy 123.19 36.83) (xy 125.73 36.83))
  (stroke (width 0) (type default)))
 (global_label "+3V3"
  (shape passive)
  (at 125.73 36.83 0)
  (fields_autoplaced yes)
  (effects (font (size 1.27 1.27)) (justify left))
  (property "Intersheetrefs" "${INTERSHEET_REFS}" (at 125.73 36.83 0) (effects (font (size 1.27 1.27)) (justify left) (hide yes))))
 (no_connect
  (at 100.33 39.37))
 (no_connect
  (at 123.19 39.37))
 (no_connect
  (at 100.33 41.91))
 (no_connect
  (at 123.19 41.91))
 (no_connect
  (at 100.33 44.45))
 (no_connect
  (at 123.19 44.45))
 (no_connect
  (at 100.33 46.99))
 (no_connect
  (at 123.19 46.99))
 (no_connect
  (at 100.33 49.53))
 (no_connect
  (at 123.19 49.53))
 (wire
  (pts (xy 100.33 52.07) (xy 97.79 52.07))
  (stroke (width 0) (type default)))
 (global_label "Z2_STEP"
  (shape passive)
  (at 97.79 52.07 180)
  (fields_autoplaced yes)
  (effects (font (size 1.27 1.27)) (justify right))
  (property "Intersheetrefs" "${INTERSHEET_REFS}" (at 97.79 52.07 0) (effects (font (size 1.27 1.27)) (justify right) (hide yes))))
 (wire
  (pts (xy 123.19 52.07) (xy 125.73 52.07))
  (stroke (width 0) (type default)))
 (global_label "Z2_DIR"
  (shape passive)
  (at 125.73 52.07 0)
  (fields_autoplaced yes)
  (effects (font (size 1.27 1.27)) (justify left))
  (property "Intersheetrefs" "${INTERSHEET_REFS}" (at 125.73 52.07 0) (effects (font (size 1.27 1.27)) (justify left) (hide yes))))
 (wire
  (pts (xy 100.33 54.61) (xy 97.79 54.61))
  (stroke (width 0) (type default)))
 (global_label "Z2_EN"
  (shape passive)
  (at 97.79 54.61 180)
  (fields_autoplaced yes)
  (effects (font (size 1.27 1.27)) (justify right))
  (property "Intersheetrefs" "${INTERSHEET_REFS}" (at 97.79 54.61 0) (effects (font (size 1.27 1.27)) (justify right) (hide yes))))
 (no_connect
  (at 123.19 54.61))
 (wire
  (pts (xy 100.33 57.15) (xy 97.79 57.15))
  (stroke (width 0) (type default)))
 (global_label "TH_HOTEND"
  (shape passive)
  (at 97.79 57.15 180)
  (fields_autoplaced yes)
  (effects (font (size 1.27 1.27)) (justify right))
  (property "Intersheetrefs" "${INTERSHEET_REFS}" (at 97.79 57.15 0) (effects (font (size 1.27 1.27)) (justify right) (hide yes))))
 (wire
  (pts (xy 123.19 57.15) (xy 125.73 57.15))
  (stroke (width 0) (type default)))
 (global_label "TH_BED"
  (shape passive)
  (at 125.73 57.15 0)
  (fields_autoplaced yes)
  (effects (font (size 1.27 1.27)) (justify left))
  (property "Intersheetrefs" "${INTERSHEET_REFS}" (at 125.73 57.15 0) (effects (font (size 1.27 1.27)) (justify left) (hide yes))))
 (no_connect
  (at 100.33 59.69))
 (no_connect
  (at 123.19 59.69))
 (wire
  (pts (xy 100.33 62.23) (xy 97.79 62.23))
  (stroke (width 0) (type default)))
 (global_label "E_DIR"
  (shape passive)
  (at 97.79 62.23 180)
  (fields_autoplaced yes)
  (effects (font (size 1.27 1.27)) (justify right))
  (property "Intersheetrefs" "${INTERSHEET_REFS}" (at 97.79 62.23 0) (effects (font (size 1.27 1.27)) (justify right) (hide yes))))
 (wire
  (pts (xy 123.19 62.23) (xy 125.73 62.23))
  (stroke (width 0) (type default)))
 (global_label "HOTEND_FAN_EN"
  (shape passive)
  (at 125.73 62.23 0)
  (fields_autoplaced yes)
  (effects (font (size 1.27 1.27)) (justify left))
  (property "Intersheetrefs" "${INTERSHEET_REFS}" (at 125.73 62.23 0) (effects (font (size 1.27 1.27)) (justify left) (hide yes))))
 (wire
  (pts (xy 100.33 64.77) (xy 97.79 64.77))
  (stroke (width 0) (type default)))
 (global_label "PART_FAN_PWM"
  (shape passive)
  (at 97.79 64.77 180)
  (fields_autoplaced yes)
  (effects (font (size 1.27 1.27)) (justify right))
  (property "Intersheetrefs" "${INTERSHEET_REFS}" (at 97.79 64.77 0) (effects (font (size 1.27 1.27)) (justify right) (hide yes))))
 (wire
  (pts (xy 123.19 64.77) (xy 125.73 64.77))
  (stroke (width 0) (type default)))
 (global_label "E_STEP"
  (shape passive)
  (at 125.73 64.77 0)
  (fields_autoplaced yes)
  (effects (font (size 1.27 1.27)) (justify left))
  (property "Intersheetrefs" "${INTERSHEET_REFS}" (at 125.73 64.77 0) (effects (font (size 1.27 1.27)) (justify left) (hide yes))))
 (no_connect
  (at 100.33 67.31))
 (no_connect
  (at 123.19 67.31))
 (no_connect
  (at 100.33 69.85))
 (no_connect
  (at 123.19 69.85))
 (no_connect
  (at 100.33 72.39))
 (no_connect
  (at 123.19 72.39))
 (wire
  (pts (xy 100.33 74.93) (xy 97.79 74.93))
  (stroke (width 0) (type default)))
 (global_label "TMC_UART"
  (shape passive)
  (at 97.79 74.93 180)
  (fields_autoplaced yes)
  (effects (font (size 1.27 1.27)) (justify right))
  (property "Intersheetrefs" "${INTERSHEET_REFS}" (at 97.79 74.93 0) (effects (font (size 1.27 1.27)) (justify right) (hide yes))))
 (no_connect
  (at 123.19 74.93))
 (no_connect
  (at 100.33 77.47))
 (wire
  (pts (xy 123.19 77.47) (xy 125.73 77.47))
  (stroke (width 0) (type default)))
 (global_label "TMC_UART_TX"
  (shape passive)
  (at 125.73 77.47 0)
  (fields_autoplaced yes)
  (effects (font (size 1.27 1.27)) (justify left))
  (property "Intersheetrefs" "${INTERSHEET_REFS}" (at 125.73 77.47 0) (effects (font (size 1.27 1.27)) (justify left) (hide yes))))
 (no_connect
  (at 100.33 80.01))
 (no_connect
  (at 123.19 80.01))
 (no_connect
  (at 100.33 82.55))
 (no_connect
  (at 123.19 82.55))
 (no_connect
  (at 100.33 85.09))
 (wire
  (pts (xy 123.19 85.09) (xy 125.73 85.09))
  (stroke (width 0) (type default)))
 (global_label "VIN_SENSE"
  (shape passive)
  (at 125.73 85.09 0)
  (fields_autoplaced yes)
  (effects (font (size 1.27 1.27)) (justify left))
  (property "Intersheetrefs" "${INTERSHEET_REFS}" (at 125.73 85.09 0) (effects (font (size 1.27 1.27)) (justify left) (hide yes))))
 (wire
  (pts (xy 100.33 87.63) (xy 97.79 87.63))
  (stroke (width 0) (type default)))
 (global_label "Y_HOME"
  (shape passive)
  (at 97.79 87.63 180)
  (fields_autoplaced yes)
  (effects (font (size 1.27 1.27)) (justify right))
  (property "Intersheetrefs" "${INTERSHEET_REFS}" (at 97.79 87.63 0) (effects (font (size 1.27 1.27)) (justify right) (hide yes))))
 (wire
  (pts (xy 123.19 87.63) (xy 125.73 87.63))
  (stroke (width 0) (type default)))
 (global_label "TH_SPARE"
  (shape passive)
  (at 125.73 87.63 0)
  (fields_autoplaced yes)
  (effects (font (size 1.27 1.27)) (justify left))
  (property "Intersheetrefs" "${INTERSHEET_REFS}" (at 125.73 87.63 0) (effects (font (size 1.27 1.27)) (justify left) (hide yes))))
 (wire
  (pts (xy 100.33 90.17) (xy 97.79 90.17))
  (stroke (width 0) (type default)))
 (global_label "BED_SAFETY"
  (shape passive)
  (at 97.79 90.17 180)
  (fields_autoplaced yes)
  (effects (font (size 1.27 1.27)) (justify right))
  (property "Intersheetrefs" "${INTERSHEET_REFS}" (at 97.79 90.17 0) (effects (font (size 1.27 1.27)) (justify right) (hide yes))))
 (wire
  (pts (xy 123.19 90.17) (xy 125.73 90.17))
  (stroke (width 0) (type default)))
 (global_label "X_HOME"
  (shape passive)
  (at 125.73 90.17 0)
  (fields_autoplaced yes)
  (effects (font (size 1.27 1.27)) (justify left))
  (property "Intersheetrefs" "${INTERSHEET_REFS}" (at 125.73 90.17 0) (effects (font (size 1.27 1.27)) (justify left) (hide yes))))
 (no_connect
  (at 100.33 92.71))
 (no_connect
  (at 123.19 92.71))
 (wire
  (pts (xy 100.33 95.25) (xy 97.79 95.25))
  (stroke (width 0) (type default)))
 (global_label "SBC_RX"
  (shape passive)
  (at 97.79 95.25 180)
  (fields_autoplaced yes)
  (effects (font (size 1.27 1.27)) (justify right))
  (property "Intersheetrefs" "${INTERSHEET_REFS}" (at 97.79 95.25 0) (effects (font (size 1.27 1.27)) (justify right) (hide yes))))
 (no_connect
  (at 123.19 95.25))
 (no_connect
  (at 100.33 97.79))
 (wire
  (pts (xy 123.19 97.79) (xy 125.73 97.79))
  (stroke (width 0) (type default)))
 (global_label "SBC_TX"
  (shape passive)
  (at 125.73 97.79 0)
  (fields_autoplaced yes)
  (effects (font (size 1.27 1.27)) (justify left))
  (property "Intersheetrefs" "${INTERSHEET_REFS}" (at 125.73 97.79 0) (effects (font (size 1.27 1.27)) (justify left) (hide yes))))
 (no_connect
  (at 100.33 100.33))
 (no_connect
  (at 123.19 100.33))
 (no_connect
  (at 100.33 102.87))
 (wire
  (pts (xy 123.19 102.87) (xy 125.73 102.87))
  (stroke (width 0) (type default)))
 (global_label "GND"
  (shape passive)
  (at 125.73 102.87 0)
  (fields_autoplaced yes)
  (effects (font (size 1.27 1.27)) (justify left))
  (property "Intersheetrefs" "${INTERSHEET_REFS}" (at 125.73 102.87 0) (effects (font (size 1.27 1.27)) (justify left) (hide yes))))
 (embedded_fonts no))
